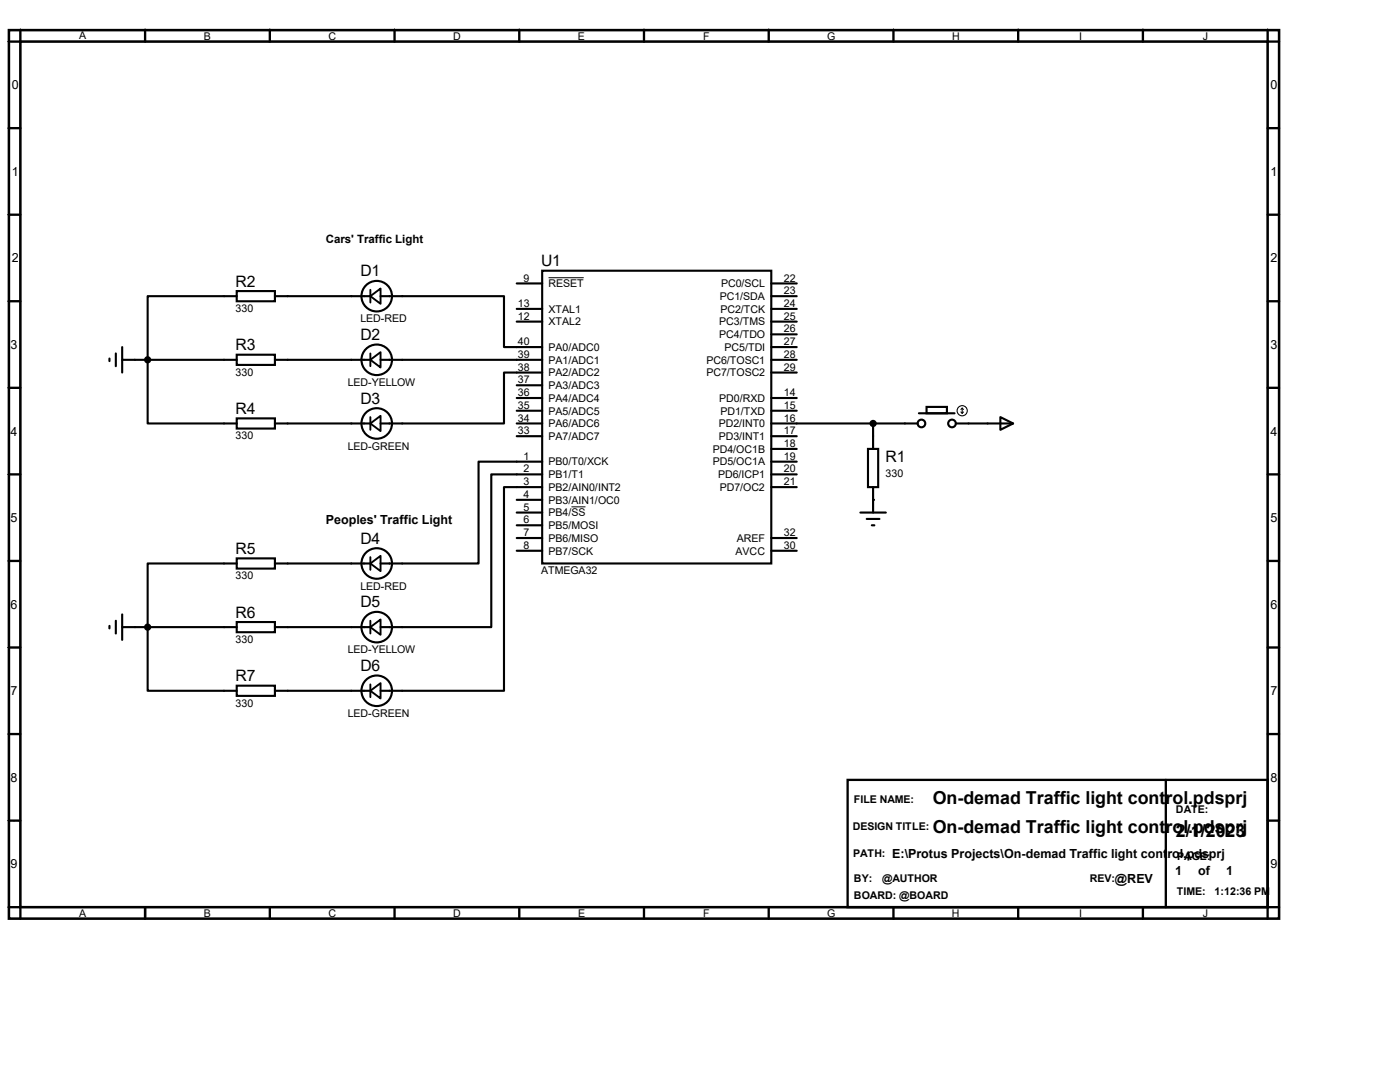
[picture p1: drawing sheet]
<svg xmlns="http://www.w3.org/2000/svg" width="279mm" height="216mm" viewBox="0 0 279 216" stroke-linecap="round" stroke-linejoin="round" font-family="sans-serif">
<path d="M1.8 6h253.5v177.3h-253.5zM4.1 8.3h248.9v172.7h-248.9z" fill="none" stroke="#000" stroke-width=".51"/>
<g fill="none" stroke="#000" stroke-width=".47">
<path d="M4.1 6v2.3h-2.3M29 6v2.3M53.8 6v2.3M78.7 6v2.3M103.6 6v2.3M128.5 6v2.3M153.4 6v2.3M178.3 6v2.3M203.2 6v2.3M228.1 6v2.3M253 6v2.3h2.3M1.8 25.6h2.3"/>
<path d="M253 25.6h2.3M1.8 42.8h2.3M253 42.8h2.3M1.8 60.1h2.3M1.8 77.4h2.3M253 60.1h2.3M253 77.4h2.3M1.8 94.7h2.3M253 94.7h2.3M1.8 111.9h2.3M253 111.9h2.3M1.8 129.2h2.3"/>
<path d="M253 129.2h2.3M1.8 146.5h2.3M169.2 155.6h83.8v25.4h-83.8zM232.7 155.6v25.4M253 146.5h2.3M1.8 163.7h2.3M253 163.7h2.3M1.8 181h2.3v2.3M29 181v2.3M53.8 181v2.3M78.7 181v2.3M103.6 181v2.3"/>
<path d="M128.5 181v2.3M153.4 181v2.3M178.3 181v2.3M203.2 181v2.3M228.1 181v2.3M255.3 181h-2.3v2.3"/>
</g>
<g fill="none" stroke="#000" stroke-width=".2">
<path d="M1.5 8.3h2.4M4.1 5.8v2.2M29 5.8v2.2M53.8 5.8l.1 2.2M78.7 5.8l.1 2.2M103.6 5.8l.1 2.2M128.5 5.8l.1 2.2M153.4 5.8l.1 2.2M178.3 5.8l.1 2.2M203.2 5.8v2.2M228.1 5.8v2.2M253 5.8v2.2"/>
<path d="M1.5 25.6h2.4M1.5 42.8h2.4M109.5 55.4h7M1.5 60.1h2.4M1.5 77.4h2.4M1.5 94.7h2.4M1.5 111.9h2.4M114 101.1h2.8M1.5 129.2h2.4M1.5 146.5h2.4M1.5 163.7h2.4M1.5 181h2.4"/>
</g>
<circle cx="174.2" cy="99.7" r=".21" fill="#000"/>
<g fill="none" stroke="#000" stroke-width=".42">
<path d="M47.2 58.1h7.7v2h-7.7zM47.2 59.1h-17.7v25.4h17.7M54.9 59.1h19M75.9 59.1h24.7v10.2h7.6M103.1 56.6h5.1M108.2 54h45.7v58.4h-45.7zM153.9 59.1h5.1M153.9 56.6h5.1M21.8 71.5v.6M23.1 70.5v2.6M24.4 71.8h22.8M24.4 69.3v5"/>
<path d="M47.2 70.8h7.7v2h-7.7zM54.9 71.8h19M75.9 71.8h32.3M103.1 64.2h5.1M103.1 61.6h5.1M103.1 79.4h5.1M103.1 76.9h5.1M108.2 74.3h-7.6v10.2h-24.7M153.9 71.8h5.1M153.9 64.2h5.1M153.9 61.6h5.1M153.9 79.4h5.1"/>
<path d="M153.9 66.7h5.1M153.9 69.3h5.1M153.9 74.3h5.1M47.2 83.5h7.7v2h-7.7zM54.9 84.5h19M103.1 84.5h5.1M103.1 99.7h5.1M103.1 82h5.1M103.1 87h5.1M108.2 92.1h-12.7v20.3h-19.6M108.2 94.7h-10.2v30.4h-22.1M108.2 97.2h-7.6v40.6h-24.7"/>
<path d="M153.9 84.5h29.2M153.9 92.1h5.1M153.9 94.7h5.1M153.9 97.2h5.1M153.9 82h5.1M153.9 87h5.1M153.9 89.6h5.1M173.2 89.6h2.1v7.6h-2.1zM174.2 84.5v5.1M174.2 97.2v5.1M183.4 82.5h7.1M184.9 81.2h4.1v1.3h-4.1z"/>
<path d="M190.8 84.5h11.4M199.6 83.2l2.6 1.3-2.6 1.3zM47.2 111.4h7.7v2.1h-7.7zM47.2 112.4h-17.7v25.4h17.7M54.9 112.4h19M103.1 102.3h5.1M103.1 104.8h5.1M103.1 107.4h5.1M103.1 109.9h5.1M153.9 107.4h5.1M153.9 109.9h5.1M171.7 102.3h5.1"/>
<path d="M173 103.5h2.5M174 104.8h.5M21.8 124.9v.5M23.1 123.9v2.5M24.4 125.1h22.8M24.4 122.6v5.1M47.2 124.1h7.7v2.1h-7.7zM47.2 136.8h7.7v2.1h-7.7zM54.9 125.1h19M54.9 137.8h19"/>
<circle cx="75.2" cy="59.1" r="3"/>
<circle cx="75.2" cy="71.8" r="3"/>
<circle cx="75.2" cy="84.5" r="3"/>
<circle cx="183.9" cy="84.5" r=".76"/>
<circle cx="190" cy="84.5" r=".76"/>
<circle cx="75.2" cy="112.4" r="3"/>
<circle cx="75.2" cy="125.1" r="3"/>
<circle cx="75.2" cy="137.8" r="3"/>
</g>
<g fill="none" stroke="#000" stroke-width=".21">
<path d="M191.8 82.2l.2 .3M192 81.4v1.1M192 81.4l-.2 .3M192 81.4l.3 .3M192.3 82.2l-.3 .3"/>
<circle cx="192" cy="82" r="1.02"/>
</g>
<g fill="#000" stroke="#000" stroke-width=".42">
<circle cx="29.5" cy="71.8" r=".51"/>
<circle cx="174.2" cy="84.5" r=".51"/>
<circle cx="29.5" cy="125.1" r=".51"/>
</g>
<path d="M73.9 59.1l2-1.5v3zM73.9 57.8v2.6M73.9 71.8l2-1.5v3zM73.9 70.5v2.6M73.9 84.5l2-1.5v3zM73.9 83.2v2.6M73.9 112.4l2-1.5v3.1zM73.9 111.2v2.5M73.9 125.1l2-1.5v3.1zM73.9 137.8l2-1.5v3.1zM73.9 123.9v2.5M73.9 136.6v2.5" fill="none" stroke="#000" stroke-width=".38"/>
<g font-size="3.6">
<text x="186.2" y="160.4">On-demad Traffic light control.pdsprj</text>
<text x="186.2" y="166.2">On-demad Traffic light control.pdsprj</text>
<text x="234.7" y="167">2/1/2023</text>
</g>
<g font-size="3.1">
<text x="108" y="53.1">U1</text>
<text x="47" y="57.2">R2</text>
<text x="71.9" y="55.2">D1</text>
<text x="47" y="69.9">R3</text>
<text x="71.9" y="67.9">D2</text>
<text x="47" y="82.6">R4</text>
<text x="71.9" y="80.6">D3</text>
<text x="176.7" y="92.2">R1</text>
<text x="47" y="110.5">R5</text>
<text x="71.9" y="108.5">D4</text>
<text x="47" y="123.2">R6</text>
<text x="71.9" y="121.2">D5</text>
<text x="47" y="135.9">R7</text>
<text x="71.9" y="133.9">D6</text>
</g>
<g font-size="2.5">
<text x="2.4" y="17.8">0</text>
<text x="253.6" y="17.8">0</text>
<text x="2.4" y="35.1">1</text>
<text x="253.6" y="35.1">1</text>
<text x="2.4" y="52.4">2</text>
<text x="253.6" y="52.4">2</text>
<text x="2.1" y="69.6">3</text>
<text x="253.6" y="69.6">3</text>
<text x="2.1" y="86.9">4</text>
<text x="253.6" y="86.9">4</text>
<text x="2.1" y="104.2">5</text>
<text x="65" y="104.6">Peoples' Traffic Light</text>
<text x="253.6" y="104.2">5</text>
<text x="2.1" y="121.5">6</text>
<text x="253.6" y="121.5">6</text>
<text x="2.1" y="138.7">7</text>
<text x="253.6" y="138.7">7</text>
<text x="2.1" y="156">8</text>
<text x="253.6" y="156">8</text>
<text x="2.1" y="173.3">9</text>
<text x="178.1" y="171.1">E:\Protus Projects\On-demad Traffic light control.pdsprj</text>
<text x="253.6" y="173.3">9</text>
<text x="222.5" y="176.2">@REV</text>
<text x="234.5" y="174.7">1</text>
<text x="239.1" y="174.7">of</text>
<text x="244.7" y="174.7">1</text>
</g>
<text font-size="2.3" x="65" y="48.5">Cars' Traffic Light</text>
<g font-size="2.1">
<text x="15.8" y="7.8">A</text>
<text x="40.7" y="8">B</text>
<text x="65.5" y="8">C</text>
<text x="90.4" y="8">D</text>
<text x="115.4" y="8">E</text>
<text x="140.3" y="8">F</text>
<text x="165.1" y="8">G</text>
<text x="190" y="8">H</text>
<text x="215.3" y="8">I</text>
<text x="240" y="8">J</text>
<text x="104.5" y="56.2">9</text>
<text x="109.5" y="57.3">RESET</text>
<text x="143.6" y="59.9">PC1/SDA</text>
<text x="143.9" y="57.3">PC0/SCL</text>
<text x="156.5" y="56.2">22</text>
<text x="156.5" y="58.7">23</text>
<text x="47" y="62.3">330</text>
<text x="71.9" y="64.3">LED-RED</text>
<text x="103.3" y="63.8">12</text>
<text x="103.3" y="61.3">13</text>
<text x="109.5" y="64.9">XTAL2</text>
<text x="109.5" y="62.4">XTAL1</text>
<text x="143.6" y="64.9">PC3/TMS</text>
<text x="143.8" y="62.4">PC2/TCK</text>
<text x="156.5" y="61.3">24</text>
<text x="156.5" y="63.8">25</text>
<text x="103.3" y="71.4">39</text>
<text x="103.3" y="68.9">40</text>
<text x="109.5" y="70">PA0/ADC0</text>
<text x="143.6" y="67.5">PC4/TDO</text>
<text x="144.6" y="70">PC5/TDI</text>
<text x="156.5" y="66.3">26</text>
<text x="156.5" y="68.9">27</text>
<text x="156.5" y="71.4">28</text>
<text x="47" y="75">330</text>
<text x="69.4" y="77">LED-YELLOW</text>
<text x="103.3" y="76.5">37</text>
<text x="103.3" y="74">38</text>
<text x="109.5" y="77.6">PA3/ADC3</text>
<text x="109.5" y="75.1">PA2/ADC2</text>
<text x="109.5" y="72.6">PA1/ADC1</text>
<text x="141" y="72.6">PC6/TOSC1</text>
<text x="141" y="75.1">PC7/TOSC2</text>
<text x="156.5" y="74">29</text>
<text x="103.3" y="81.6">35</text>
<text x="103.3" y="79">36</text>
<text x="109.5" y="82.7">PA5/ADC5</text>
<text x="109.5" y="80.2">PA4/ADC4</text>
<text x="143.6" y="80.2">PD0/RXD</text>
<text x="143.8" y="82.7">PD1/TXD</text>
<text x="156.5" y="79">14</text>
<text x="156.5" y="81.6">15</text>
<text x="47" y="87.7">330</text>
<text x="69.4" y="89.7">LED-GREEN</text>
<text x="103.3" y="86.7">33</text>
<text x="103.3" y="84.1">34</text>
<text x="109.5" y="87.8">PA7/ADC7</text>
<text x="109.5" y="85.3">PA6/ADC6</text>
<text x="143.4" y="85.3">PD2/INT0</text>
<text x="143.4" y="87.8">PD3/INT1</text>
<text x="156.5" y="84.1">16</text>
<text x="156.5" y="86.7">17</text>
<text x="156.5" y="89.2">18</text>
<text x="104.5" y="91.7">1</text>
<text x="104.5" y="94.3">2</text>
<text x="109.5" y="92.9">PB0/T0/XCK</text>
<text x="109.5" y="95.4">PB1/T1</text>
<text x="142.2" y="90.3">PD4/OC1B</text>
<text x="142.2" y="92.9">PD5/OC1A</text>
<text x="143.3" y="95.4">PD6/ICP1</text>
<text x="156.5" y="91.7">19</text>
<text x="156.5" y="94.3">20</text>
<text x="176.7" y="95.1">330</text>
<text x="104.5" y="96.8">3</text>
<text x="104.5" y="99.4">4</text>
<text x="104.5" y="101.9">5</text>
<text x="109.5" y="98">PB2/AIN0/INT2</text>
<text x="109.5" y="100.5">PB3/AIN1/OC0</text>
<text x="143.6" y="98">PD7/OC2</text>
<text x="156.5" y="96.8">21</text>
<text x="104.5" y="104.4">6</text>
<text x="104.5" y="107">7</text>
<text x="109.5" y="103">PB4/SS</text>
<text x="109.5" y="105.6">PB5/MOSI</text>
<text x="156.5" y="107">32</text>
<text x="104.5" y="109.5">8</text>
<text x="109.5" y="108.1">PB6/MISO</text>
<text x="109.5" y="110.7">PB7/SCK</text>
<text x="146.8" y="110.7">AVCC</text>
<text x="147.1" y="108.1">AREF</text>
<text x="156.5" y="109.5">30</text>
<text x="47" y="115.6">330</text>
<text x="71.9" y="117.6">LED-RED</text>
<text x="108" y="114.6">ATMEGA32</text>
<text x="47" y="128.3">330</text>
<text x="69.4" y="130.3">LED-YELLOW</text>
<text x="47" y="141">330</text>
<text x="69.4" y="143">LED-GREEN</text>
<text x="170.4" y="160.2">FILE NAME:</text>
<text x="170.2" y="165.7">DESIGN TITLE:</text>
<text x="234.7" y="162.2">DATE:</text>
<text x="170.3" y="171">PATH:</text>
<text x="234.9" y="171.6">PAGE:</text>
<text x="170.4" y="175.9">BY:</text>
<text x="170.4" y="179.4">BOARD: @BOARD</text>
<text x="176" y="175.9">@AUTHOR</text>
<text x="217.5" y="176.1">REV:</text>
<text x="234.9" y="178.6">TIME:</text>
<text x="242.4" y="178.6">1:12:36 PM</text>
<text x="15.8" y="183">A</text>
<text x="40.7" y="183">B</text>
<text x="65.5" y="183">C</text>
<text x="90.4" y="183">D</text>
<text x="115.4" y="183">E</text>
<text x="140.3" y="183">F</text>
<text x="165.1" y="183">G</text>
<text x="190" y="183">H</text>
<text x="215.3" y="183">I</text>
<text x="240" y="183">J</text>
</g>
</svg>
